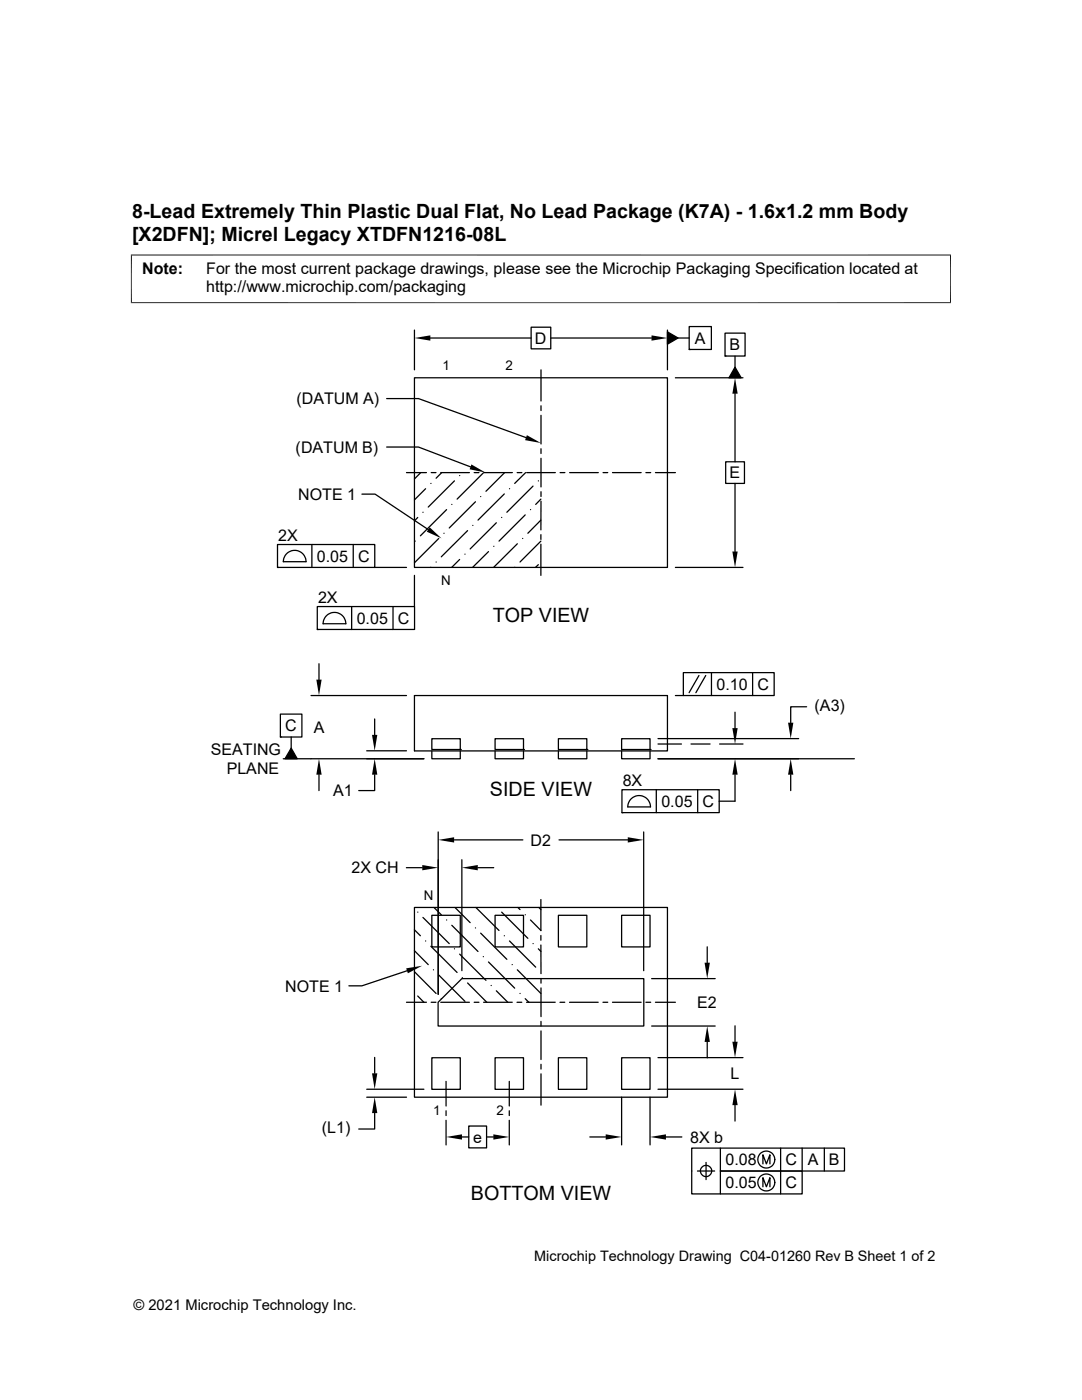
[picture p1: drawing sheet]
<svg xmlns="http://www.w3.org/2000/svg" width="216mm" height="279mm" viewBox="0 0 216 279" stroke-linecap="round" stroke-linejoin="round" font-family="sans-serif">
<g fill="none" stroke="#000" stroke-width=".25">
<path d="M77.2 79.5h6.3l21.5 7.8M82.7 75.4h50.5v37.8h-50.5zM82.7 65.9v7.9M85.9 67.5h20.1M106 65.3h3.9v4.3h-3.9zM107.9 73.8v6.2M109.9 67.5h20.1M133.2 66.2l2.1 1.3-2.1 1.2zM133.2 65.9v7.9M134.8 75.4h13.5M135.3 67.5h2.2M137.5 65.2h4.4v4.5h-4.4z"/>
<path d="M137.5 69.7h.1M144.7 66.5h4v4.6h-4zM144.7 71.1h.1M146.7 73.3l1.2 2.1h-2.4zM146.7 71.1v2.2M146.7 78.6v13.6M72.2 98.6h2.6l10.6 7.1M77.2 89.2h6.3l10.4 4M81.1 94.3h4M83.9 94.3l-1.2 1.3M84.9 97.5l-2.2 2.3M86 96.5h.1"/>
<path d="M86 94.3h1M87.9 94.3h5.8M88.1 94.3l-1.1 1.1M90.7 96l-5.3 5.2M91.7 94.9h.1M94.6 94.3h1M95.9 99.1h.1M96.4 94.4l-5.2 5.2M96.5 94.3h5.7M100.6 98.6l-5.2 5.2M100.7 94.3l-3.7 3.7M101.7 97.5h.1"/>
<path d="M103.2 94.3h.9M104.9 94.3l-2.2 2.2M105.1 94.3h5.7M106.4 97l-5.3 5.2M107.4 96h.1M107.9 99.6l-1 1.1M107.9 81v.9M107.9 82.9v5.7M107.9 89.6v.9M107.9 91.5v5.7M107.9 98.1v1M111.8 94.3h.9"/>
<path d="M113.7 94.3h5.7M120.3 94.3h1M122.2 94.3h5.7M128.9 94.3h.9M130.8 94.3h4M144.8 92.2h3.7v4.3h-3.7zM146.7 96.5v13.6M55.4 108.7h19.4v4.5h-19.4zM55.4 113.2h.1M61.1 112.1a2.26 2.26 0 0 0-2.3-2.3 2.26 2.26 0 0 0-2.3 2.3h4.6M62.2 108.7v4.5M70.5 108.7v4.5"/>
<path d="M74.8 113.2h6.3M82.7 114.8v6.3M82.8 108h.1M83.4 103.3l-.7 .6M84.4 102.2h.1M86 113.2h-.1M87 112.2h.1M87.5 107.5l-4.8 4.8M88.6 106.4h.1M89.1 101.7l-5.2 5.2M90.1 100.7h.1M91.7 111.7l-1.6 1.5"/>
<path d="M92.8 110.6h.1M93.3 105.9l-5.2 5.2M94.3 104.9h.1M94.9 100.1l-5.3 5.3M97.5 110.1l-3.2 3.1M98.5 109h.1M99 104.3l-5.2 5.3M100.1 103.3h.1M102.7 113.2h.1M103.2 108.5l-4.7 4.7M104.3 107.5h.1M104.8 102.8l-5.2 5.2"/>
<path d="M105.9 101.7h.1M107.4 112.7l-.6 .5M107.9 106.7v1M107.9 108.6v6.2M107.9 108l-4.1 4.2M107.9 103.8l-2.6 2.6M107.9 100v5.7M134.8 113.2h13.5M62.1 138.8h19M63.3 121.1h19.4v4.5h-19.4zM63.3 125.6h.1M63.6 132.5v3.1"/>
<path d="M69 124.5a2.26 2.26 0 0 0-2.3-2.3 2.26 2.26 0 0 0-2.2 2.3h4.5M70.2 121.1v4.5M78.4 121.1v4.5M82.7 138.8h50.5v11.1h-50.5zM134.8 138.8h1.6M136.4 134.2h18.1v4.6h-18.1zM139.5 134.8l-2 3.4M140.8 134.8l-1.9 3.4M142 134.2v4.6M150.2 134.2v4.6M55.9 142.5h4.3v4.6h-4.3zM55.9 147.1h.1"/>
<path d="M58.1 147.1v2.2M58.1 149.3l1.2 2.1h-2.4zM63.6 154.6v3.2M73.2 149.8h7.9M74.8 154.6v3.2h-3.2M74.8 143.5v3.2M84.6 151.4h-28.1M86.2 147.4h5.6v2.2h-5.6zM86.2 149.9v1.5h5.6v-1.5M91.8 149.6h.1M98.8 147.4h5.7v2.2h-5.7zM98.8 149.9v1.5h5.7v-1.5"/>
<path d="M104.5 149.6h.1M111.4 147.4h5.7v2.2h-5.7zM111.4 149.9v1.5h5.7v-1.5M117.1 149.6h.1M124 147.4h5.7v2.2h-5.7zM124 149.9v1.5h5.7v-1.5M124.1 157.6h19.4v4.6h-19.4zM126 159.3a2.27 2.27 0 0 1 2.5-.3 2.27 2.27 0 0 1 1.3 2h-4.5l.2-.9zM129.7 149.6h.1M131 157.6v4.6M131.3 151.4h39.2M131.3 147.4h28.1"/>
<path d="M131.3 148.5h4.7M137.9 148.5h3.8M139.2 157.6v4.6M143.6 148.5h4.7M146.7 142.1v3.2M146.7 154.6v5.3h-3.2M157.8 154.6v3.2M161 141.1h-3.2v3.1M81.1 173.2h3.2M87.4 166v32.4M90.6 167.6h13.7M92.2 171.6v22.1"/>
<path d="M95.3 173.2h3.2M107.9 179.5v6.2l-2-2.1M111.5 167.6h13.8M124.1 162.2h.1M128.4 166v27.7M81.2 193.7l-9 3h-2.6M82.7 185.6l1.2 1.2M82.7 181.1h50.5v37.9h-50.5zM82.7 189.7l2.7 2.8M82.7 193.9l4.3 4.4M83.4 182h.1M83.4 198.8l1.2 1.2"/>
<path d="M84.4 183.1l5.2 5.2M84.9 187.8h.1M86 188.8l5.2 5.3M86.2 182.7h5.6v6.3h-5.6zM86.5 193.5h.1M86.6 181.1l1.5 1.5M87.5 194.6l5.3 5.2M88.1 199.3h.1M89.1 183.6h.1M90.1 184.7l5.3 5.2M90.7 189.4h.1M90.8 181.1l3 3"/>
<path d="M91.7 190.4l5.3 5.2M92.2 195.1h.1M93.3 196.2l3.9 3.8M94.9 185.2h.1M95 181.1l4.6 4.6M95.9 186.2l5.2 5.3M96.4 190.9h.1M97.5 192l5.2 5.2M98 196.7h.1M98.8 182.7h5.7v6.3h-5.7zM99 197.7l2.3 2.3M100.1 182l5.2 5.3"/>
<path d="M100.6 186.8h.1M101.7 187.8l5.2 5.2M102.2 192.5h.1M103.2 193.5l4.7 4.8M103.3 181.1l.5 .4M103.8 198.3h.1M104.8 182.6h.1M104.8 199.3l.7 .7M106.4 188.3h.1M107.4 189.4l.5 .5M107.5 181.1l.4 .4M107.9 188.6v5.7"/>
<path d="M107.9 186.7v.9M107.9 195.3v.9M107.9 197.2v5.7M111.4 182.7h5.7v6.3h-5.7zM124 182.7h5.7v6.3h-5.7zM130 195.3h12.7M141.1 189v3.1M73.2 217.4h11.4M73.2 219h7.9M74.8 211v3.2M81.1 200h4M86 200h1"/>
<path d="M86.2 211.1h5.6v6.3h-5.6zM87.4 200l4.8-4.7h36.3v9.5h-41.1zM87.9 200h5.8M89 215.8v4.9M94.6 200h1M96.5 200h5.7M98.8 211.1h5.7v6.3h-5.7zM101.6 215.8v4.9M103.2 200h.9M105.1 200h5.7M107.9 203.8v1M107.9 205.7v5.8"/>
<path d="M107.9 212.4v1M107.9 214.3v6.3M111.4 211.1h5.7v6.3h-5.7zM111.7 200h1M113.6 200h5.8M120.3 200h1M122.2 200h5.7M124 219v9.5M124 211.1h5.7v6.3h-5.7zM128.9 200h.9M129.7 219v9.5M130 204.8h12.7"/>
<path d="M130.8 200h4M131.3 217.4h17M131.3 211.1h17M141.1 207.9v3.2M146.7 204.7v3.2M74.8 222.1v3.2h-3.2M89 221.7v.9M89 223.6v4.9M92.2 226.9h1.3M93.5 224.7h3.6v4.4h-3.6zM97.1 226.9h1.3M101.6 221.7v.9"/>
<path d="M101.6 223.6v4.9M117.7 226.9h3.2M132.9 226.9h3.2M139.2 233.7h3.4M139.7 233.7a1.14 1.14 0 0 1 1.6-1.1 1.14 1.14 0 0 1 .4 1.8 1.14 1.14 0 0 1-1.9-.3v-.4M140.9 232v3.4M143.7 229.1v4.6h16.4v4.6h-22.1v-9.2h30.5v4.6h-24.8v4.6M146.7 220.6v3.1M152.2 232.3v-1.8l.7 1.8 .7-1.8v1.8M152.2 236.9v-1.9l.7 1.9 .7-1.9v1.9M155.8 229.1v9.2M160.1 229.1v4.6"/>
<path d="M164.5 229.1v4.6"/>
<circle cx="152.9" cy="236" r="1.69"/>
<circle cx="152.9" cy="231.4" r="1.69"/>
</g>
<g fill="#000">
<path d="M82.7 67.5l3.2-.6v1.1zM130 66.9l3.2 .6-3.2 .5zM133.2 66.2l2.1 1.3-2.1 1.2zM146.7 75.4l.5 3.2h-1.1zM146.7 73.3l1.2 2.1h-2.4zM94.1 92.7l2.8 1.6-3.2-.6zM105.1 86.8l2.8 1.6-3.1-.6zM85.7 105.2l2.4 2.2-2.9-1.3zM146.1 110.1h1.1l-.5 3.1zM63.1 135.6h1.1l-.6 3.2zM58.1 149.3l1.2 2.1h-2.4zM63.6 151.4l.6 3.2h-1.1z"/>
<path d="M74.2 146.7h1.1l-.5 3.1zM74.8 151.4l.5 3.2h-1.1zM146.7 151.4l.5 3.2h-1.1zM146.1 145.3h1.1l-.5 3.2zM157.8 151.4l.5 3.2h-1.1zM157.2 144.2h1.1l-.5 3.2zM84.3 172.6l3.1 .6-3.1 .5zM87.4 167.6l3.2-.5v1zM92.2 173.2l3.1-.6v1.1zM125.3 167.1l3.1 .5-3.1 .5zM81 193.3l3.2-.6-2.8 1.5zM140.6 192.1h1l-.5 3.2z"/>
<path d="M74.2 214.2h1.1l-.5 3.2zM141.1 204.8l.5 3.1h-1zM146.1 207.9h1.1l-.5 3.2zM74.8 219l.5 3.1h-1.1zM89 226.9l3.2-.5v1zM98.4 226.4l3.2 .5-3.2 .5zM120.9 226.4l3.1 .5-3.1 .5zM129.7 226.9l3.2-.5v1zM146.7 217.4l.5 3.2h-1.1z"/>
</g>
<path d="M26.1 50.9h163.7M26.2 50.8v9.7M189.7 50.8v9.7M26.1 60.4h163.7" fill="none" stroke="#000" stroke-width=".2"/>
<g font-size="3.9">
<text x="26.4" y="43.5">8-Lead Extremely Thin Plastic Dual Flat, No Lead Package (K7A) - 1.6x1.2 mm Body</text>
<text x="26.4" y="48.1">[X2DFN]; Micrel Legacy XTDFN1216-08L</text>
<text x="98.3" y="124.2">TOP VIEW</text>
<text x="97.8" y="158.9">SIDE VIEW</text>
<text x="93.9" y="239.4">BOTTOM VIEW</text>
</g>
<g font-size="3.2">
<text x="28.4" y="54.7">Note:</text>
<text x="41.1" y="58.3">http://www.microchip.com/packaging</text>
<text x="41.1" y="54.7">For the most current package drawings, please see the Microchip Packaging Specification located at</text>
<text x="106.7" y="68.6">D</text>
<text x="138.7" y="68.6">A</text>
<text x="145.6" y="69.9">B</text>
<text x="59.1" y="80.6">(DATUM A)</text>
<text x="59" y="90.4">(DATUM B)</text>
<text x="145.6" y="95.5">E</text>
<text x="59.5" y="99.8">NOTE 1</text>
<text x="55.5" y="107.9">2X</text>
<text x="63.2" y="112.1">0.05</text>
<text x="71.5" y="112.1">C</text>
<text x="63.5" y="120.2">2X</text>
<text x="71.2" y="124.5">0.05</text>
<text x="79.4" y="124.5">C</text>
<text x="143" y="137.6">0.10</text>
<text x="151.2" y="137.7">C</text>
<text x="162.5" y="141.9">(A3)</text>
<text x="56.9" y="145.9">C</text>
<text x="62.6" y="146.3">A</text>
<text x="42" y="150.7">SEATING</text>
<text x="45.2" y="154.4">PLANE</text>
<text x="66.5" y="158.9">A1</text>
<text x="124.2" y="156.9">8X</text>
<text x="132" y="161">0.05</text>
<text x="140.2" y="161">C</text>
<text x="105.9" y="168.8">D2</text>
<text x="70.1" y="174.3">2X CH</text>
<text x="56.9" y="197.9">NOTE 1</text>
<text x="139.1" y="201.2">E2</text>
<text x="145.7" y="215.4">L</text>
<text x="64.2" y="226.1">(L1)</text>
<text x="94.4" y="228">e</text>
<text x="137.7" y="228">8X b</text>
<text x="144.8" y="232.6">0.08</text>
<text x="156.7" y="232.6">C</text>
<text x="161.2" y="232.6">A</text>
<text x="165.4" y="232.6">B</text>
<text x="144.8" y="237.1">0.05</text>
<text x="156.7" y="237.1">C</text>
</g>
<g font-size="2.9">
<text x="106.6" y="251.7">Microchip Technology Drawing C04-01260 Rev B Sheet 1 of 2</text>
<text x="26.6" y="261.3">© 2021 Microchip Technology Inc.</text>
</g>
<g font-size="2.7">
<text x="88.3" y="73.8">1</text>
<text x="100.9" y="73.8">2</text>
<text x="88.1" y="116.7">N</text>
<text x="84.6" y="179.5">N</text>
<text x="86.4" y="222.5">1</text>
<text x="99" y="222.5">2</text>
</g>
</svg>
